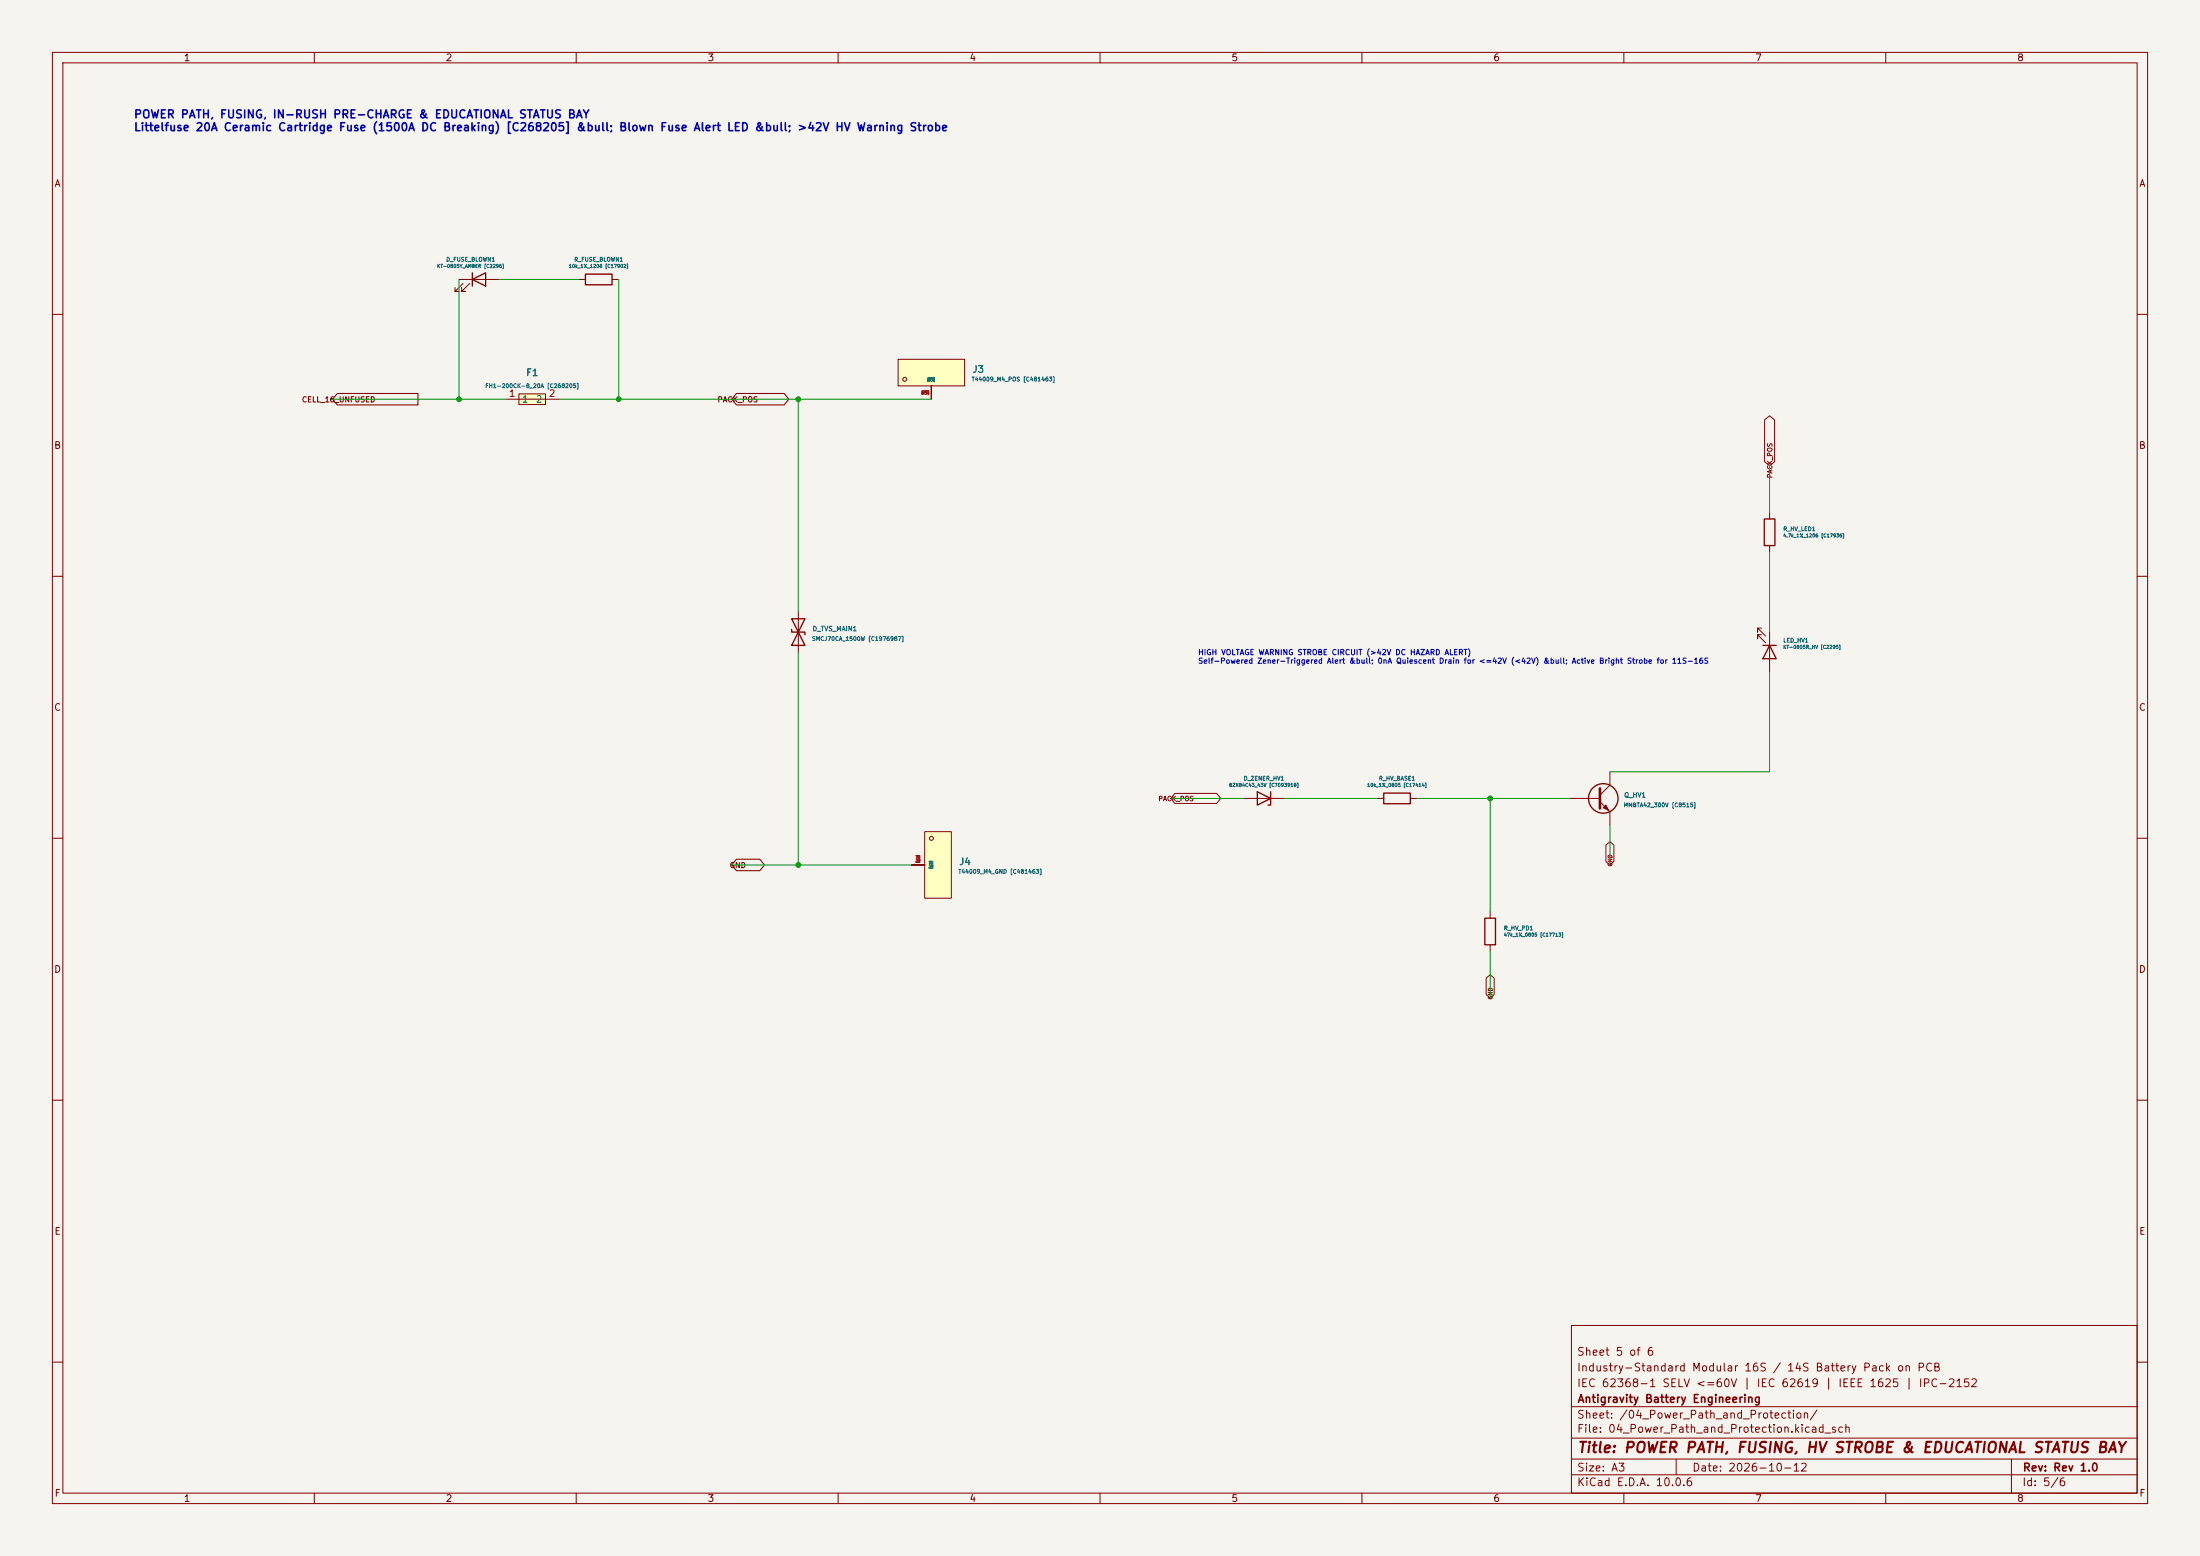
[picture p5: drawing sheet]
(kicad_sch(version 20260306)(generator "eeschema")(generator_version "10.0")(paper "A3")(title_block

  (title "POWER PATH, FUSING, HV STROBE & EDUCATIONAL STATUS BAY")

  (date "2026-10-12")

  (rev "Rev 1.0")

  (company "Antigravity Battery Engineering")

  (comment 1 "IEC 62368-1 SELV <=60V | IEC 62619 | IEEE 1625 | IPC-2152")

  (comment 2 "Industry-Standard Modular 16S / 14S Battery Pack on PCB")

  (comment 3 "Sheet 5 of 6"))(lib_symbols

  (symbol "Connector_Generic:Conn_01x01"

   (pin_names

    (offset 1.016)
 (hide yes))
 (exclude_from_sim no)
 (in_bom yes)
 (on_board yes)

   (in_pos_files yes)

   (duplicate_pin_numbers_are_jumpers no)

   (property "Reference" "J"
 (at 0 2.54 0)
 (show_name no)
 (do_not_autoplace no)
 (effects
 (font
 (size 1.27 1.27))))

   (property "Value" "Conn_01x01"
 (at 0 -2.54 0)
 (show_name no)
 (do_not_autoplace no)
 (effects
 (font
 (size 1.27 1.27))))

   (property "Footprint" ""
 (at 0 0 0)
 (show_name no)
 (do_not_autoplace no)
 (hide yes)
 (effects
 (font
 (size 1.27 1.27))))

   (property "Datasheet" ""
 (at 0 0 0)
 (show_name no)
 (do_not_autoplace no)
 (hide yes)
 (effects
 (font
 (size 1.27 1.27))))

   (property "Description" "Generic connector, single row, 01x01, script generated (kicad-library-utils/schlib/autogen/connector/)"
 (at 0 0 0)
 (show_name no)
 (do_not_autoplace no)
 (hide yes)
 (effects
 (font
 (size 1.27 1.27))))

   (property "ki_keywords" "connector"
 (at 0 0 0)
 (show_name no)
 (do_not_autoplace no)
 (hide yes)
 (effects
 (font
 (size 1.27 1.27))))

   (property "ki_fp_filters" "Connector*:*_1x??_*"
 (at 0 0 0)
 (show_name no)
 (do_not_autoplace no)
 (hide yes)
 (effects
 (font
 (size 1.27 1.27))))

   (symbol "Conn_01x01_1_1"

    (rectangle
 (start -1.27 1.27)
 (end 1.27 -1.27)
 (stroke
 (width 0.254)
 (type default))
 (fill
 (type background)))

    (rectangle
 (start -1.27 0.127)
 (end 0 -0.127)
 (stroke
 (width 0.1524)
 (type default))
 (fill
 (type none)))

    (pin passive line
 (at -5.08 0 0)
 (length 3.81)
 (name "Pin_1"
 (effects
 (font
 (size 1.27 1.27))))
 (number "1"
 (effects
 (font
 (size 1.27 1.27))))))

   (embedded_fonts no))

  (symbol "Device:D_TVS"

   (pin_numbers
 (hide yes))

   (pin_names

    (offset 1.016)
 (hide yes))
 (exclude_from_sim no)
 (in_bom yes)
 (on_board yes)

   (in_pos_files yes)

   (duplicate_pin_numbers_are_jumpers no)

   (property "Reference" "D"
 (at 0 2.54 0)
 (show_name no)
 (do_not_autoplace no)
 (effects
 (font
 (size 1.27 1.27))))

   (property "Value" "D_TVS"
 (at 0 -2.54 0)
 (show_name no)
 (do_not_autoplace no)
 (effects
 (font
 (size 1.27 1.27))))

   (property "Footprint" ""
 (at 0 0 0)
 (show_name no)
 (do_not_autoplace no)
 (hide yes)
 (effects
 (font
 (size 1.27 1.27))))

   (property "Datasheet" ""
 (at 0 0 0)
 (show_name no)
 (do_not_autoplace no)
 (hide yes)
 (effects
 (font
 (size 1.27 1.27))))

   (property "Description" "Bidirectional transient-voltage-suppression diode"
 (at 0 0 0)
 (show_name no)
 (do_not_autoplace no)
 (hide yes)
 (effects
 (font
 (size 1.27 1.27))))

   (property "ki_keywords" "diode TVS thyrector"
 (at 0 0 0)
 (show_name no)
 (do_not_autoplace no)
 (hide yes)
 (effects
 (font
 (size 1.27 1.27))))

   (property "ki_fp_filters" "TO-???* *_Diode_* *SingleDiode* D_*"
 (at 0 0 0)
 (show_name no)
 (do_not_autoplace no)
 (hide yes)
 (effects
 (font
 (size 1.27 1.27))))

   (symbol "D_TVS_0_1"

    (polyline
 (pts
 (xy -2.54 1.27) (xy -2.54 -1.27) (xy 2.54 1.27) (xy 2.54 -1.27) (xy -2.54 1.27))
 (stroke
 (width 0.254)
 (type default))
 (fill
 (type none)))

    (polyline
 (pts
 (xy 0.508 1.27) (xy 0 1.27) (xy 0 -1.27) (xy -0.508 -1.27))
 (stroke
 (width 0.254)
 (type default))
 (fill
 (type none)))

    (polyline
 (pts
 (xy 1.27 0) (xy -1.27 0))
 (stroke
 (width 0)
 (type default))
 (fill
 (type none))))

   (symbol "D_TVS_1_1"

    (pin passive line
 (at -3.81 0 0)
 (length 2.54)
 (name "A1"
 (effects
 (font
 (size 1.27 1.27))))
 (number "1"
 (effects
 (font
 (size 1.27 1.27)))))

    (pin passive line
 (at 3.81 0 180)
 (length 2.54)
 (name "A2"
 (effects
 (font
 (size 1.27 1.27))))
 (number "2"
 (effects
 (font
 (size 1.27 1.27))))))

   (embedded_fonts no))

  (symbol "Device:D_Zener"

   (pin_numbers
 (hide yes))

   (pin_names

    (offset 1.016)
 (hide yes))
 (exclude_from_sim no)
 (in_bom yes)
 (on_board yes)

   (in_pos_files yes)

   (duplicate_pin_numbers_are_jumpers no)

   (property "Reference" "D"
 (at 0 2.54 0)
 (show_name no)
 (do_not_autoplace no)
 (effects
 (font
 (size 1.27 1.27))))

   (property "Value" "D_Zener"
 (at 0 -2.54 0)
 (show_name no)
 (do_not_autoplace no)
 (effects
 (font
 (size 1.27 1.27))))

   (property "Footprint" ""
 (at 0 0 0)
 (show_name no)
 (do_not_autoplace no)
 (hide yes)
 (effects
 (font
 (size 1.27 1.27))))

   (property "Datasheet" ""
 (at 0 0 0)
 (show_name no)
 (do_not_autoplace no)
 (hide yes)
 (effects
 (font
 (size 1.27 1.27))))

   (property "Description" "Zener diode"
 (at 0 0 0)
 (show_name no)
 (do_not_autoplace no)
 (hide yes)
 (effects
 (font
 (size 1.27 1.27))))

   (property "ki_keywords" "diode"
 (at 0 0 0)
 (show_name no)
 (do_not_autoplace no)
 (hide yes)
 (effects
 (font
 (size 1.27 1.27))))

   (property "ki_fp_filters" "TO-???* *_Diode_* *SingleDiode* D_*"
 (at 0 0 0)
 (show_name no)
 (do_not_autoplace no)
 (hide yes)
 (effects
 (font
 (size 1.27 1.27))))

   (symbol "D_Zener_0_1"

    (polyline
 (pts
 (xy -1.27 -1.27) (xy -1.27 1.27) (xy -0.762 1.27))
 (stroke
 (width 0.254)
 (type default))
 (fill
 (type none)))

    (polyline
 (pts
 (xy 1.27 0) (xy -1.27 0))
 (stroke
 (width 0)
 (type default))
 (fill
 (type none)))

    (polyline
 (pts
 (xy 1.27 -1.27) (xy 1.27 1.27) (xy -1.27 0) (xy 1.27 -1.27))
 (stroke
 (width 0.254)
 (type default))
 (fill
 (type none))))

   (symbol "D_Zener_1_1"

    (pin passive line
 (at -3.81 0 0)
 (length 2.54)
 (name "K"
 (effects
 (font
 (size 1.27 1.27))))
 (number "1"
 (effects
 (font
 (size 1.27 1.27)))))

    (pin passive line
 (at 3.81 0 180)
 (length 2.54)
 (name "A"
 (effects
 (font
 (size 1.27 1.27))))
 (number "2"
 (effects
 (font
 (size 1.27 1.27))))))

   (embedded_fonts no))

  (symbol "Device:LED"

   (pin_numbers
 (hide yes))

   (pin_names

    (offset 1.016)
 (hide yes))
 (exclude_from_sim no)
 (in_bom yes)
 (on_board yes)

   (in_pos_files yes)

   (duplicate_pin_numbers_are_jumpers no)

   (property "Reference" "D"
 (at 0 2.54 0)
 (show_name no)
 (do_not_autoplace no)
 (effects
 (font
 (size 1.27 1.27))))

   (property "Value" "LED"
 (at 0 -2.54 0)
 (show_name no)
 (do_not_autoplace no)
 (effects
 (font
 (size 1.27 1.27))))

   (property "Footprint" ""
 (at 0 0 0)
 (show_name no)
 (do_not_autoplace no)
 (hide yes)
 (effects
 (font
 (size 1.27 1.27))))

   (property "Datasheet" ""
 (at 0 0 0)
 (show_name no)
 (do_not_autoplace no)
 (hide yes)
 (effects
 (font
 (size 1.27 1.27))))

   (property "Description" "Light emitting diode"
 (at 0 0 0)
 (show_name no)
 (do_not_autoplace no)
 (hide yes)
 (effects
 (font
 (size 1.27 1.27))))

   (property "Sim.Pins" "1=K 2=A"
 (at 0 0 0)
 (show_name no)
 (do_not_autoplace no)
 (hide yes)
 (effects
 (font
 (size 1.27 1.27))))

   (property "ki_keywords" "LED diode"
 (at 0 0 0)
 (show_name no)
 (do_not_autoplace no)
 (hide yes)
 (effects
 (font
 (size 1.27 1.27))))

   (property "ki_fp_filters" "LED* LED_SMD:* LED_THT:*"
 (at 0 0 0)
 (show_name no)
 (do_not_autoplace no)
 (hide yes)
 (effects
 (font
 (size 1.27 1.27))))

   (symbol "LED_0_1"

    (polyline
 (pts
 (xy -3.048 -0.762) (xy -4.572 -2.286) (xy -3.81 -2.286) (xy -4.572 -2.286) (xy -4.572 -1.524))
 (stroke
 (width 0)
 (type default))
 (fill
 (type none)))

    (polyline
 (pts
 (xy -1.778 -0.762) (xy -3.302 -2.286) (xy -2.54 -2.286) (xy -3.302 -2.286) (xy -3.302 -1.524))
 (stroke
 (width 0)
 (type default))
 (fill
 (type none)))

    (polyline
 (pts
 (xy -1.27 0) (xy 1.27 0))
 (stroke
 (width 0)
 (type default))
 (fill
 (type none)))

    (polyline
 (pts
 (xy -1.27 -1.27) (xy -1.27 1.27))
 (stroke
 (width 0.254)
 (type default))
 (fill
 (type none)))

    (polyline
 (pts
 (xy 1.27 -1.27) (xy 1.27 1.27) (xy -1.27 0) (xy 1.27 -1.27))
 (stroke
 (width 0.254)
 (type default))
 (fill
 (type none))))

   (symbol "LED_1_1"

    (pin passive line
 (at -3.81 0 0)
 (length 2.54)
 (name "K"
 (effects
 (font
 (size 1.27 1.27))))
 (number "1"
 (effects
 (font
 (size 1.27 1.27)))))

    (pin passive line
 (at 3.81 0 180)
 (length 2.54)
 (name "A"
 (effects
 (font
 (size 1.27 1.27))))
 (number "2"
 (effects
 (font
 (size 1.27 1.27))))))

   (embedded_fonts no))

  (symbol "Device:Q_NPN"

   (pin_numbers
 (hide yes))

   (pin_names

    (offset 0)
 (hide yes))
 (exclude_from_sim no)
 (in_bom yes)
 (on_board yes)

   (in_pos_files yes)

   (duplicate_pin_numbers_are_jumpers no)

   (property "Reference" "Q"
 (at 5.08 1.27 0)
 (show_name no)
 (do_not_autoplace no)
 (effects
 (font
 (size 1.27 1.27))
 (justify left)))

   (property "Value" "Q_NPN"
 (at 5.08 -1.27 0)
 (show_name no)
 (do_not_autoplace no)
 (effects
 (font
 (size 1.27 1.27))
 (justify left)))

   (property "Footprint" ""
 (at 5.08 2.54 0)
 (show_name no)
 (do_not_autoplace no)
 (hide yes)
 (effects
 (font
 (size 1.27 1.27))))

   (property "Datasheet" ""
 (at 0 0 0)
 (show_name no)
 (do_not_autoplace no)
 (hide yes)
 (effects
 (font
 (size 1.27 1.27))))

   (property "Description" "NPN bipolar junction transistor"
 (at 0 0 0)
 (show_name no)
 (do_not_autoplace no)
 (hide yes)
 (effects
 (font
 (size 1.27 1.27))))

   (property "ki_keywords" "BJT"
 (at 0 0 0)
 (show_name no)
 (do_not_autoplace no)
 (hide yes)
 (effects
 (font
 (size 1.27 1.27))))

   (symbol "Q_NPN_0_1"

    (polyline
 (pts
 (xy -2.54 0) (xy 0.635 0))
 (stroke
 (width 0)
 (type default))
 (fill
 (type none)))

    (polyline
 (pts
 (xy 0.635 1.905) (xy 0.635 -1.905))
 (stroke
 (width 0.508)
 (type default))
 (fill
 (type none)))

    (polyline
 (pts
 (xy 0.635 0.635) (xy 2.54 2.54))
 (stroke
 (width 0)
 (type default))
 (fill
 (type none)))

    (polyline
 (pts
 (xy 0.635 -0.635) (xy 2.54 -2.54))
 (stroke
 (width 0)
 (type default))
 (fill
 (type none)))

    (circle
 (center 1.27 0)
 (radius 2.8194)
 (stroke
 (width 0.254)
 (type default))
 (fill
 (type none)))

    (polyline
 (pts
 (xy 1.27 -1.778) (xy 1.778 -1.27) (xy 2.286 -2.286) (xy 1.27 -1.778))
 (stroke
 (width 0)
 (type default))
 (fill
 (type outline))))

   (symbol "Q_NPN_1_1"

    (pin input line
 (at -5.08 0 0)
 (length 2.54)
 (name "B"
 (effects
 (font
 (size 1.27 1.27))))
 (number "B"
 (effects
 (font
 (size 1.27 1.27)))))

    (pin passive line
 (at 2.54 5.08 270)
 (length 2.54)
 (name "C"
 (effects
 (font
 (size 1.27 1.27))))
 (number "C"
 (effects
 (font
 (size 1.27 1.27)))))

    (pin passive line
 (at 2.54 -5.08 90)
 (length 2.54)
 (name "E"
 (effects
 (font
 (size 1.27 1.27))))
 (number "E"
 (effects
 (font
 (size 1.27 1.27))))))

   (embedded_fonts no))

  (symbol "Device:R"

   (pin_numbers
 (hide yes))

   (pin_names

    (offset 0))
 (exclude_from_sim no)
 (in_bom yes)
 (on_board yes)

   (in_pos_files yes)

   (duplicate_pin_numbers_are_jumpers no)

   (property "Reference" "R"
 (at 2.032 0 90)
 (show_name no)
 (do_not_autoplace no)
 (effects
 (font
 (size 1.27 1.27))))

   (property "Value" "R"
 (at 0 0 90)
 (show_name no)
 (do_not_autoplace no)
 (effects
 (font
 (size 1.27 1.27))))

   (property "Footprint" ""
 (at -1.778 0 90)
 (show_name no)
 (do_not_autoplace no)
 (hide yes)
 (effects
 (font
 (size 1.27 1.27))))

   (property "Datasheet" ""
 (at 0 0 0)
 (show_name no)
 (do_not_autoplace no)
 (hide yes)
 (effects
 (font
 (size 1.27 1.27))))

   (property "Description" "Resistor"
 (at 0 0 0)
 (show_name no)
 (do_not_autoplace no)
 (hide yes)
 (effects
 (font
 (size 1.27 1.27))))

   (property "ki_keywords" "R res resistor"
 (at 0 0 0)
 (show_name no)
 (do_not_autoplace no)
 (hide yes)
 (effects
 (font
 (size 1.27 1.27))))

   (property "ki_fp_filters" "R_*"
 (at 0 0 0)
 (show_name no)
 (do_not_autoplace no)
 (hide yes)
 (effects
 (font
 (size 1.27 1.27))))

   (symbol "R_0_1"

    (rectangle
 (start -1.016 -2.54)
 (end 1.016 2.54)
 (stroke
 (width 0.254)
 (type default))
 (fill
 (type none))))

   (symbol "R_1_1"

    (pin passive line
 (at 0 3.81 270)
 (length 1.27)
 (name ""
 (effects
 (font
 (size 1.27 1.27))))
 (number "1"
 (effects
 (font
 (size 1.27 1.27)))))

    (pin passive line
 (at 0 -3.81 90)
 (length 1.27)
 (name ""
 (effects
 (font
 (size 1.27 1.27))))
 (number "2"
 (effects
 (font
 (size 1.27 1.27))))))

   (embedded_fonts no))

  (symbol "Switch:SW_Push"

   (pin_numbers
 (hide yes))

   (pin_names

    (offset 1.016)
 (hide yes))
 (exclude_from_sim no)
 (in_bom yes)
 (on_board yes)

   (in_pos_files yes)

   (duplicate_pin_numbers_are_jumpers no)

   (property "Reference" "SW"
 (at 1.27 2.54 0)
 (show_name no)
 (do_not_autoplace no)
 (effects
 (font
 (size 1.27 1.27))
 (justify left)))

   (property "Value" "SW_Push"
 (at 0 -1.524 0)
 (show_name no)
 (do_not_autoplace no)
 (effects
 (font
 (size 1.27 1.27))))

   (property "Footprint" ""
 (at 0 5.08 0)
 (show_name no)
 (do_not_autoplace no)
 (hide yes)
 (effects
 (font
 (size 1.27 1.27))))

   (property "Datasheet" ""
 (at 0 5.08 0)
 (show_name no)
 (do_not_autoplace no)
 (hide yes)
 (effects
 (font
 (size 1.27 1.27))))

   (property "Description" "Push button switch, generic, two pins"
 (at 0 0 0)
 (show_name no)
 (do_not_autoplace no)
 (hide yes)
 (effects
 (font
 (size 1.27 1.27))))

   (property "ki_keywords" "switch normally-open pushbutton push-button"
 (at 0 0 0)
 (show_name no)
 (do_not_autoplace no)
 (hide yes)
 (effects
 (font
 (size 1.27 1.27))))

   (symbol "SW_Push_0_1"

    (circle
 (center -2.032 0)
 (radius 0.508)
 (stroke
 (width 0)
 (type default))
 (fill
 (type none)))

    (polyline
 (pts
 (xy 0 1.27) (xy 0 3.048))
 (stroke
 (width 0)
 (type default))
 (fill
 (type none)))

    (circle
 (center 2.032 0)
 (radius 0.508)
 (stroke
 (width 0)
 (type default))
 (fill
 (type none)))

    (polyline
 (pts
 (xy 2.54 1.27) (xy -2.54 1.27))
 (stroke
 (width 0)
 (type default))
 (fill
 (type none)))

    (pin passive line
 (at -5.08 0 0)
 (length 2.54)
 (name "1"
 (effects
 (font
 (size 1.27 1.27))))
 (number "1"
 (effects
 (font
 (size 1.27 1.27)))))

    (pin passive line
 (at 5.08 0 180)
 (length 2.54)
 (name "2"
 (effects
 (font
 (size 1.27 1.27))))
 (number "2"
 (effects
 (font
 (size 1.27 1.27))))))

   (embedded_fonts no))

  (symbol "symbols:FH1-200CK-B"
 (exclude_from_sim no)
 (in_bom yes)
 (on_board yes)

   (in_pos_files yes)

   (duplicate_pin_numbers_are_jumpers no)

   (property "Reference" "FH"
 (at 0 5.08 0)
 (show_name no)
 (do_not_autoplace no)
 (effects
 (font
 (size 1.27 1.27))))

   (property "Value" "FH1-200CK-B"
 (at 0 -5.08 0)
 (show_name no)
 (do_not_autoplace no)
 (effects
 (font
 (size 1.27 1.27))))

   (property "Footprint" "footprints:FUSE-TH_L24.8-W9.8-P22.60"
 (at 0 -7.62 0)
 (show_name no)
 (do_not_autoplace no)
 (hide yes)
 (effects
 (font
 (size 1.27 1.27))))

   (property "Datasheet" "https://www.lcsc.com/datasheet/C268205.pdf"
 (at 0 -10.16 0)
 (show_name no)
 (do_not_autoplace no)
 (hide yes)
 (effects
 (font
 (size 1.27 1.27))))

   (property "Description" ""
 (at 0 0 0)
 (show_name no)
 (do_not_autoplace no)
 (hide yes)
 (effects
 (font
 (size 1.27 1.27))))

   (property "Manufacturer" "HONGJU(宏聚)"
 (at 0 -12.7 0)
 (show_name no)
 (do_not_autoplace no)
 (hide yes)
 (effects
 (font
 (size 1.27 1.27))))

   (property "MPN" "FH1-200CK-B"
 (at 0 -15.24 0)
 (show_name no)
 (do_not_autoplace no)
 (hide yes)
 (effects
 (font
 (size 1.27 1.27))))

   (property "LCSC Part" "C268205"
 (at 0 -17.78 0)
 (show_name no)
 (do_not_autoplace no)
 (hide yes)
 (effects
 (font
 (size 1.27 1.27))))

   (property "ki_keywords" "Fuse Holders"
 (at 0 0 0)
 (show_name no)
 (do_not_autoplace no)
 (hide yes)
 (effects
 (font
 (size 1.27 1.27))))

   (symbol "FH1-200CK-B_0_1"

    (rectangle
 (start -2.54 1.02)
 (end 2.54 -1.02)
 (stroke
 (width 0)
 (type default))
 (fill
 (type background)))

    (polyline
 (pts
 (xy -2.54 0) (xy 2.54 0))
 (stroke
 (width 0)
 (type default))
 (fill
 (type none)))

    (pin passive line
 (at -5.08 0 0)
 (length 2.54)
 (name "1"
 (effects
 (font
 (size 1.27 1.27))))
 (number "1"
 (effects
 (font
 (size 1.27 1.27)))))

    (pin passive line
 (at 5.08 0 180)
 (length 2.54)
 (name "2"
 (effects
 (font
 (size 1.27 1.27))))
 (number "2"
 (effects
 (font
 (size 1.27 1.27))))))

   (embedded_fonts no))

  (symbol "symbols:T44009"
 (exclude_from_sim no)
 (in_bom yes)
 (on_board yes)

   (in_pos_files yes)

   (duplicate_pin_numbers_are_jumpers no)

   (property "Reference" "CN"
 (at 0 8.89 0)
 (show_name no)
 (do_not_autoplace no)
 (effects
 (font
 (size 1.27 1.27))))

   (property "Value" "T44009"
 (at 0 -8.89 0)
 (show_name no)
 (do_not_autoplace no)
 (effects
 (font
 (size 1.27 1.27))))

   (property "Footprint" "footprints:CONN-TH_4P-L11.1-W9.2-P5.00-T44009"
 (at 0 -11.43 0)
 (show_name no)
 (do_not_autoplace no)
 (hide yes)
 (effects
 (font
 (size 1.27 1.27))))

   (property "Datasheet" "https://www.lcsc.com/datasheet/C481463.pdf"
 (at 0 -13.97 0)
 (show_name no)
 (do_not_autoplace no)
 (hide yes)
 (effects
 (font
 (size 1.27 1.27))))

   (property "Description" ""
 (at 0 0 0)
 (show_name no)
 (do_not_autoplace no)
 (hide yes)
 (effects
 (font
 (size 1.27 1.27))))

   (property "Manufacturer" "XFCN(兴飞)"
 (at 0 -16.51 0)
 (show_name no)
 (do_not_autoplace no)
 (hide yes)
 (effects
 (font
 (size 1.27 1.27))))

   (property "MPN" "T44009"
 (at 0 -19.05 0)
 (show_name no)
 (do_not_autoplace no)
 (hide yes)
 (effects
 (font
 (size 1.27 1.27))))

   (property "LCSC Part" "C481463"
 (at 0 -21.59 0)
 (show_name no)
 (do_not_autoplace no)
 (hide yes)
 (effects
 (font
 (size 1.27 1.27))))

   (property "ki_keywords" "Line Pressing Terminals"
 (at 0 0 0)
 (show_name no)
 (do_not_autoplace no)
 (hide yes)
 (effects
 (font
 (size 1.27 1.27))))

   (symbol "T44009_0_1"

    (rectangle
 (start -1.27 6.35)
 (end 3.81 -6.35)
 (stroke
 (width 0)
 (type default))
 (fill
 (type background)))

    (circle
 (center 0 5.08)
 (radius 0.38)
 (stroke
 (width 0)
 (type default))
 (fill
 (type none)))

    (pin passive line
 (at -3.81 0 0)
 (length 2.54)
 (name "1"
 (effects
 (font
 (size 1.27 1.27))))
 (number "1"
 (effects
 (font
 (size 1.27 1.27)))))

    (pin passive line
 (at -3.81 0 0)
 (length 2.54)
 (name "2"
 (effects
 (font
 (size 1.27 1.27))))
 (number "2"
 (effects
 (font
 (size 1.27 1.27)))))

    (pin passive line
 (at -3.81 0 0)
 (length 2.54)
 (name "3"
 (effects
 (font
 (size 1.27 1.27))))
 (number "3"
 (effects
 (font
 (size 1.27 1.27)))))

    (pin passive line
 (at -3.81 0 0)
 (length 2.54)
 (name "4"
 (effects
 (font
 (size 1.27 1.27))))
 (number "4"
 (effects
 (font
 (size 1.27 1.27))))))

   (embedded_fonts no)))(text "HIGH VOLTAGE WARNING STROBE CIRCUIT (>42V DC HAZARD ALERT)\nSelf-Powered Zener-Triggered Alert &bull; 0nA Quiescent Drain for <=42V (<42V) &bull; Active Bright Strobe for 11S-16S"

  (exclude_from_sim no)

  (at 228.6 127 0)

  (effects
 (font
 (size 1.016 1.016)

    (bold yes))
 (justify left bottom)))(text "POWER PATH, FUSING, IN-RUSH PRE-CHARGE & EDUCATIONAL STATUS BAY\nLittelfuse 20A Ceramic Cartridge Fuse (1500A DC Breaking) [C268205] &bull; Blown Fuse Alert LED &bull; >42V HV Warning Strobe"

  (exclude_from_sim no)

  (at 25.4 25.4 0)

  (effects
 (font
 (size 1.524 1.524)

    (bold yes))
 (justify left bottom)))(junction

  (at 152.4 165.1)

  (diameter 0)

  (color 0 0 0 0))(junction

  (at 284.48 152.4)

  (diameter 0)

  (color 0 0 0 0))(junction

  (at 152.4 76.2)

  (diameter 0)

  (color 0 0 0 0))(junction

  (at 87.63 76.2)

  (diameter 0)

  (color 0 0 0 0))(junction

  (at 118.11 76.2)

  (diameter 0)

  (color 0 0 0 0))(wire

  (pts
 (xy 152.4 124.46) (xy 152.4 165.1))

  (stroke
 (width 0)
 (type default)))(wire

  (pts
 (xy 284.48 152.4) (xy 284.48 173.99))

  (stroke
 (width 0)
 (type default)))(wire

  (pts
 (xy 139.7 165.1) (xy 173.99 165.1))

  (stroke
 (width 0)
 (type default)))(wire

  (pts
 (xy 63.5 76.2) (xy 96.52 76.2))

  (stroke
 (width 0)
 (type default)))(wire

  (pts
 (xy 337.82 147.32) (xy 307.34 147.32))

  (stroke
 (width 0)
 (type default)))(wire

  (pts
 (xy 223.52 152.4) (xy 237.49 152.4))

  (stroke
 (width 0)
 (type default)))(wire

  (pts
 (xy 284.48 152.4) (xy 299.72 152.4))

  (stroke
 (width 0)
 (type default)))(wire

  (pts
 (xy 337.82 105.41) (xy 337.82 120.65))

  (stroke
 (width 0)
 (type default)))(wire

  (pts
 (xy 87.63 53.34) (xy 87.63 76.2))

  (stroke
 (width 0)
 (type default)))(wire

  (pts
 (xy 152.4 116.84) (xy 152.4 76.2))

  (stroke
 (width 0)
 (type default)))(wire

  (pts
 (xy 284.48 181.61) (xy 284.48 190.5))

  (stroke
 (width 0)
 (type default)))(wire

  (pts
 (xy 106.68 76.2) (xy 177.8 76.2))

  (stroke
 (width 0)
 (type default)))(wire

  (pts
 (xy 245.11 152.4) (xy 262.89 152.4))

  (stroke
 (width 0)
 (type default)))(wire

  (pts
 (xy 337.82 128.27) (xy 337.82 147.32))

  (stroke
 (width 0)
 (type default)))(wire

  (pts
 (xy 307.34 157.48) (xy 307.34 165.1))

  (stroke
 (width 0)
 (type default)))(wire

  (pts
 (xy 270.51 152.4) (xy 284.48 152.4))

  (stroke
 (width 0)
 (type default)))(wire

  (pts
 (xy 118.11 53.34) (xy 118.11 76.2))

  (stroke
 (width 0)
 (type default)))(wire

  (pts
 (xy 95.25 53.34) (xy 110.49 53.34))

  (stroke
 (width 0)
 (type default)))(wire

  (pts
 (xy 337.82 88.9) (xy 337.82 97.79))

  (stroke
 (width 0)
 (type default)))(global_label "PACK_POS"

  (shape bidirectional)

  (at 337.82 88.9 90)

  (fields_autoplaced yes)

  (effects
 (font
 (size 0.889 0.889)

    (bold yes)))

  (property "Intersheetrefs" "${INTERSHEET_REFS}"
 (at 337.82 78.9258 90)
 (hide yes)
 (show_name no)
 (do_not_autoplace no)
 (effects
 (font
 (size 1.27 1.27))
 (justify left))))(global_label "GND"

  (shape bidirectional)

  (at 284.48 190.5 90)

  (fields_autoplaced yes)

  (effects
 (font
 (size 0.762 0.762)))

  (property "Intersheetrefs" "${INTERSHEET_REFS}"
 (at 284.48 185.7195 90)
 (hide yes)
 (show_name no)
 (do_not_autoplace no)
 (effects
 (font
 (size 1.27 1.27))
 (justify left))))(global_label "CELL_16_UNFUSED"

  (shape input)

  (at 63.5 76.2 0)

  (fields_autoplaced yes)

  (effects
 (font
 (size 1.016 1.016)

    (bold yes)))

  (property "Intersheetrefs" "${INTERSHEET_REFS}"
 (at 80.2994 76.2 0)
 (hide yes)
 (show_name no)
 (do_not_autoplace no)
 (effects
 (font
 (size 1.27 1.27))
 (justify left))))(global_label "GND"

  (shape bidirectional)

  (at 307.34 165.1 90)

  (fields_autoplaced yes)

  (effects
 (font
 (size 0.762 0.762)))

  (property "Intersheetrefs" "${INTERSHEET_REFS}"
 (at 307.34 160.3195 90)
 (hide yes)
 (show_name no)
 (do_not_autoplace no)
 (effects
 (font
 (size 1.27 1.27))
 (justify left))))(global_label "GND"

  (shape bidirectional)

  (at 139.7 165.1 0)

  (fields_autoplaced yes)

  (effects
 (font
 (size 1.016 1.016)

    (bold yes)))

  (property "Intersheetrefs" "${INTERSHEET_REFS}"
 (at 146.4543 165.1 0)
 (hide yes)
 (show_name no)
 (do_not_autoplace no)
 (effects
 (font
 (size 1.27 1.27))
 (justify left))))(global_label "PACK_POS"

  (shape bidirectional)

  (at 139.7 76.2 0)

  (fields_autoplaced yes)

  (effects
 (font
 (size 1.016 1.016)

    (bold yes)))

  (property "Intersheetrefs" "${INTERSHEET_REFS}"
 (at 151.0989 76.2 0)
 (hide yes)
 (show_name no)
 (do_not_autoplace no)
 (effects
 (font
 (size 1.27 1.27))
 (justify left))))(global_label "PACK_POS"

  (shape bidirectional)

  (at 223.52 152.4 0)

  (fields_autoplaced yes)

  (effects
 (font
 (size 0.889 0.889)

    (bold yes)))

  (property "Intersheetrefs" "${INTERSHEET_REFS}"
 (at 233.4942 152.4 0)
 (hide yes)
 (show_name no)
 (do_not_autoplace no)
 (effects
 (font
 (size 1.27 1.27))
 (justify left))))(symbol

  (lib_id "Device:Q_NPN")

  (at 304.8 152.4 0)

  (unit 1)

  (body_style 1)

  (exclude_from_sim no)

  (in_bom yes)

  (on_board yes)

  (in_pos_files yes)

  (dnp no)

  (fields_autoplaced yes)

  (property "Reference" "Q_HV1"
 (at 309.88 151.765 0)
 (show_name no)
 (do_not_autoplace no)
 (effects
 (font
 (size 0.889 0.889)

    (bold yes))
 (justify left)))

  (property "Value" "MMBTA42_300V [C8515]"
 (at 309.88 153.67 0)
 (show_name no)
 (do_not_autoplace no)
 (effects
 (font
 (size 0.762 0.762))
 (justify left)))

  (property "Footprint" "Package_TO_SOT_SMD:SOT-23"
 (at 304.8 152.4 0)
 (hide yes)
 (show_name no)
 (do_not_autoplace no)
 (effects
 (font
 (size 1.27 1.27))))

  (property "Datasheet" ""
 (at 304.8 152.4 0)
 (show_name no)
 (do_not_autoplace no)
 (effects
 (font
 (size 1.27 1.27))))

  (property "Description" ""
 (at 304.8 152.4 0)
 (show_name no)
 (do_not_autoplace no)
 (effects
 (font
 (size 1.27 1.27))))

  (property "LCSC" "C8515"
 (at 304.8 152.4 0)
 (hide yes)
 (show_name no)
 (do_not_autoplace no)
 (effects
 (font
 (size 1.27 1.27))))

  (property "JLCPCB Part #" "C8515"
 (at 304.8 152.4 0)
 (hide yes)
 (show_name no)
 (do_not_autoplace no)
 (effects
 (font
 (size 1.27 1.27))))

  (property "MPN" "MMBTA42"
 (at 304.8 152.4 0)
 (hide yes)
 (show_name no)
 (do_not_autoplace no)
 (effects
 (font
 (size 1.27 1.27))))

  (pin "C")

  (pin "B")

  (pin "E")

  (instances
 (project "BatteryPack_16S_A4_Breakout"
 (path ""
 (reference "Q_HV1")
 (unit 1)))))(symbol

  (lib_id "symbols:FH1-200CK-B")

  (at 101.6 76.2 0)

  (unit 1)

  (body_style 1)

  (exclude_from_sim no)

  (in_bom yes)

  (on_board yes)

  (in_pos_files yes)

  (dnp no)

  (fields_autoplaced yes)

  (property "Reference" "F1"
 (at 101.6 71.12 0)
 (show_name no)
 (do_not_autoplace no)
 (effects
 (font
 (size 1.27 1.27)

    (bold yes))))

  (property "Value" "FH1-200CK-B_20A [C268205]"
 (at 101.6 73.66 0)
 (show_name no)
 (do_not_autoplace no)
 (effects
 (font
 (size 0.762 0.762))))

  (property "Footprint" "footprints:FUSE-TH_L24.8-W9.8-P22.60"
 (at 101.6 76.2 0)
 (hide yes)
 (show_name no)
 (do_not_autoplace no)
 (effects
 (font
 (size 1.27 1.27))))

  (property "Datasheet" ""
 (at 101.6 76.2 0)
 (show_name no)
 (do_not_autoplace no)
 (effects
 (font
 (size 1.27 1.27))))

  (property "Description" ""
 (at 101.6 76.2 0)
 (show_name no)
 (do_not_autoplace no)
 (effects
 (font
 (size 1.27 1.27))))

  (property "LCSC" "C268205"
 (at 101.6 76.2 0)
 (hide yes)
 (show_name no)
 (do_not_autoplace no)
 (effects
 (font
 (size 1.27 1.27))))

  (property "JLCPCB Part #" "C268205"
 (at 101.6 76.2 0)
 (hide yes)
 (show_name no)
 (do_not_autoplace no)
 (effects
 (font
 (size 1.27 1.27))))

  (property "MPN" "FH1-200CK-B"
 (at 101.6 76.2 0)
 (hide yes)
 (show_name no)
 (do_not_autoplace no)
 (effects
 (font
 (size 1.27 1.27))))

  (pin "1")

  (pin "2")

  (instances
 (project "BatteryPack_16S_A4_Breakout"
 (path ""
 (reference "F1")
 (unit 1)))))(symbol

  (lib_id "Device:D_TVS")

  (at 152.4 120.65 90)

  (unit 1)

  (body_style 1)

  (exclude_from_sim no)

  (in_bom yes)

  (on_board yes)

  (in_pos_files yes)

  (dnp no)

  (fields_autoplaced yes)

  (property "Reference" "D_TVS_MAIN1"
 (at 154.94 120.015 90)
 (show_name no)
 (do_not_autoplace no)
 (effects
 (font
 (size 0.889 0.889)

    (bold yes))
 (justify right)))

  (property "Value" "SMCJ70CA_1500W [C1976987]"
 (at 154.94 121.92 90)
 (show_name no)
 (do_not_autoplace no)
 (effects
 (font
 (size 0.762 0.762))
 (justify right)))

  (property "Footprint" "Diode_SMD:D_SMC"
 (at 152.4 120.65 90)
 (hide yes)
 (show_name no)
 (do_not_autoplace no)
 (effects
 (font
 (size 1.27 1.27))))

  (property "Datasheet" ""
 (at 152.4 120.65 0)
 (show_name no)
 (do_not_autoplace no)
 (effects
 (font
 (size 1.27 1.27))))

  (property "Description" ""
 (at 152.4 120.65 0)
 (show_name no)
 (do_not_autoplace no)
 (effects
 (font
 (size 1.27 1.27))))

  (property "LCSC" "C1976987"
 (at 152.4 120.65 90)
 (hide yes)
 (show_name no)
 (do_not_autoplace no)
 (effects
 (font
 (size 1.27 1.27))))

  (property "JLCPCB Part #" "C1976987"
 (at 152.4 120.65 90)
 (hide yes)
 (show_name no)
 (do_not_autoplace no)
 (effects
 (font
 (size 1.27 1.27))))

  (property "MPN" "SMCJ70CA"
 (at 152.4 120.65 90)
 (hide yes)
 (show_name no)
 (do_not_autoplace no)
 (effects
 (font
 (size 1.27 1.27))))

  (pin "1")

  (pin "2")

  (instances
 (project "BatteryPack_16S_A4_Breakout"
 (path ""
 (reference "D_TVS_MAIN1")
 (unit 1)))))(symbol

  (lib_id "Device:R")

  (at 114.3 53.34 90)

  (unit 1)

  (body_style 1)

  (exclude_from_sim no)

  (in_bom yes)

  (on_board yes)

  (in_pos_files yes)

  (dnp no)

  (fields_autoplaced yes)

  (property "Reference" "R_FUSE_BLOWN1"
 (at 114.3 49.53 90)
 (show_name no)
 (do_not_autoplace no)
 (effects
 (font
 (size 0.762 0.762))))

  (property "Value" "10k_1%_1206 [C17902]"
 (at 114.3 50.8 90)
 (show_name no)
 (do_not_autoplace no)
 (effects
 (font
 (size 0.635 0.635))))

  (property "Footprint" "Resistor_SMD:R_1206_3216Metric"
 (at 114.3 53.34 0)
 (hide yes)
 (show_name no)
 (do_not_autoplace no)
 (effects
 (font
 (size 1.27 1.27))))

  (property "Datasheet" ""
 (at 114.3 53.34 0)
 (show_name no)
 (do_not_autoplace no)
 (effects
 (font
 (size 1.27 1.27))))

  (property "Description" ""
 (at 114.3 53.34 0)
 (show_name no)
 (do_not_autoplace no)
 (effects
 (font
 (size 1.27 1.27))))

  (property "LCSC" "C17902"
 (at 114.3 53.34 0)
 (hide yes)
 (show_name no)
 (do_not_autoplace no)
 (effects
 (font
 (size 1.27 1.27))))

  (property "JLCPCB Part #" "C17902"
 (at 114.3 53.34 0)
 (hide yes)
 (show_name no)
 (do_not_autoplace no)
 (effects
 (font
 (size 1.27 1.27))))

  (property "MPN" "1206W4F1002T5E"
 (at 114.3 53.34 0)
 (hide yes)
 (show_name no)
 (do_not_autoplace no)
 (effects
 (font
 (size 1.27 1.27))))

  (pin "1")

  (pin "2")

  (instances
 (project "BatteryPack_16S_A4_Breakout"
 (path ""
 (reference "R_FUSE_BLOWN1")
 (unit 1)))))(symbol

  (lib_id "Device:D_Zener")

  (at 241.3 152.4 180)

  (unit 1)

  (body_style 1)

  (exclude_from_sim no)

  (in_bom yes)

  (on_board yes)

  (in_pos_files yes)

  (dnp no)

  (fields_autoplaced yes)

  (property "Reference" "D_ZENER_HV1"
 (at 241.3 148.59 0)
 (show_name no)
 (do_not_autoplace no)
 (effects
 (font
 (size 0.762 0.762))))

  (property "Value" "BZX84C43_43V [C7093918]"
 (at 241.3 149.86 0)
 (show_name no)
 (do_not_autoplace no)
 (effects
 (font
 (size 0.635 0.635))))

  (property "Footprint" "Package_TO_SOT_SMD:SOT-23"
 (at 241.3 152.4 0)
 (hide yes)
 (show_name no)
 (do_not_autoplace no)
 (effects
 (font
 (size 1.27 1.27))))

  (property "Datasheet" ""
 (at 241.3 152.4 0)
 (show_name no)
 (do_not_autoplace no)
 (effects
 (font
 (size 1.27 1.27))))

  (property "Description" ""
 (at 241.3 152.4 0)
 (show_name no)
 (do_not_autoplace no)
 (effects
 (font
 (size 1.27 1.27))))

  (property "LCSC" "C7093918"
 (at 241.3 152.4 0)
 (hide yes)
 (show_name no)
 (do_not_autoplace no)
 (effects
 (font
 (size 1.27 1.27))))

  (property "JLCPCB Part #" "C7093918"
 (at 241.3 152.4 0)
 (hide yes)
 (show_name no)
 (do_not_autoplace no)
 (effects
 (font
 (size 1.27 1.27))))

  (property "MPN" "BZX84C43"
 (at 241.3 152.4 0)
 (hide yes)
 (show_name no)
 (do_not_autoplace no)
 (effects
 (font
 (size 1.27 1.27))))

  (pin "1")

  (pin "2")

  (instances
 (project "BatteryPack_16S_A4_Breakout"
 (path ""
 (reference "D_ZENER_HV1")
 (unit 1)))))(symbol

  (lib_id "Device:R")

  (at 266.7 152.4 90)

  (unit 1)

  (body_style 1)

  (exclude_from_sim no)

  (in_bom yes)

  (on_board yes)

  (in_pos_files yes)

  (dnp no)

  (fields_autoplaced yes)

  (property "Reference" "R_HV_BASE1"
 (at 266.7 148.59 90)
 (show_name no)
 (do_not_autoplace no)
 (effects
 (font
 (size 0.762 0.762))))

  (property "Value" "10k_1%_0805 [C17414]"
 (at 266.7 149.86 90)
 (show_name no)
 (do_not_autoplace no)
 (effects
 (font
 (size 0.635 0.635))))

  (property "Footprint" "Resistor_SMD:R_0805_2012Metric"
 (at 266.7 152.4 0)
 (hide yes)
 (show_name no)
 (do_not_autoplace no)
 (effects
 (font
 (size 1.27 1.27))))

  (property "Datasheet" ""
 (at 266.7 152.4 0)
 (show_name no)
 (do_not_autoplace no)
 (effects
 (font
 (size 1.27 1.27))))

  (property "Description" ""
 (at 266.7 152.4 0)
 (show_name no)
 (do_not_autoplace no)
 (effects
 (font
 (size 1.27 1.27))))

  (property "LCSC" "C17414"
 (at 266.7 152.4 0)
 (hide yes)
 (show_name no)
 (do_not_autoplace no)
 (effects
 (font
 (size 1.27 1.27))))

  (property "JLCPCB Part #" "C17414"
 (at 266.7 152.4 0)
 (hide yes)
 (show_name no)
 (do_not_autoplace no)
 (effects
 (font
 (size 1.27 1.27))))

  (property "MPN" "0805W8F1002T5E"
 (at 266.7 152.4 0)
 (hide yes)
 (show_name no)
 (do_not_autoplace no)
 (effects
 (font
 (size 1.27 1.27))))

  (pin "1")

  (pin "2")

  (instances
 (project "BatteryPack_16S_A4_Breakout"
 (path ""
 (reference "R_HV_BASE1")
 (unit 1)))))(symbol

  (lib_id "symbols:T44009")

  (at 177.8 165.1 0)

  (unit 1)

  (body_style 1)

  (exclude_from_sim no)

  (in_bom yes)

  (on_board yes)

  (in_pos_files yes)

  (dnp no)

  (fields_autoplaced yes)

  (property "Reference" "J4"
 (at 182.88 164.465 0)
 (show_name no)
 (do_not_autoplace no)
 (effects
 (font
 (size 1.27 1.27)

    (bold yes))
 (justify left)))

  (property "Value" "T44009_M4_GND [C481463]"
 (at 182.88 166.37 0)
 (show_name no)
 (do_not_autoplace no)
 (effects
 (font
 (size 0.762 0.762))
 (justify left)))

  (property "Footprint" "footprints:CONN-TH_4P-L11.1-W9.2-P5.00-T44009"
 (at 177.8 165.1 0)
 (hide yes)
 (show_name no)
 (do_not_autoplace no)
 (effects
 (font
 (size 1.27 1.27))))

  (property "Datasheet" ""
 (at 177.8 165.1 0)
 (show_name no)
 (do_not_autoplace no)
 (effects
 (font
 (size 1.27 1.27))))

  (property "Description" ""
 (at 177.8 165.1 0)
 (show_name no)
 (do_not_autoplace no)
 (effects
 (font
 (size 1.27 1.27))))

  (property "LCSC" "C481463"
 (at 177.8 165.1 0)
 (hide yes)
 (show_name no)
 (do_not_autoplace no)
 (effects
 (font
 (size 1.27 1.27))))

  (property "JLCPCB Part #" "C481463"
 (at 177.8 165.1 0)
 (hide yes)
 (show_name no)
 (do_not_autoplace no)
 (effects
 (font
 (size 1.27 1.27))))

  (property "MPN" "T44009"
 (at 177.8 165.1 0)
 (hide yes)
 (show_name no)
 (do_not_autoplace no)
 (effects
 (font
 (size 1.27 1.27))))

  (pin "1")

  (pin "2")

  (pin "3")

  (pin "4")

  (instances
 (project "BatteryPack_16S_A4_Breakout"
 (path ""
 (reference "J4")
 (unit 1)))))(symbol

  (lib_id "symbols:T44009")

  (at 177.8 72.39 90)

  (unit 1)

  (body_style 1)

  (exclude_from_sim no)

  (in_bom yes)

  (on_board yes)

  (in_pos_files yes)

  (dnp no)

  (fields_autoplaced yes)

  (property "Reference" "J3"
 (at 185.42 70.485 90)
 (show_name no)
 (do_not_autoplace no)
 (effects
 (font
 (size 1.27 1.27)

    (bold yes))
 (justify right)))

  (property "Value" "T44009_M4_POS [C481463]"
 (at 185.42 72.39 90)
 (show_name no)
 (do_not_autoplace no)
 (effects
 (font
 (size 0.762 0.762))
 (justify right)))

  (property "Footprint" "footprints:CONN-TH_4P-L11.1-W9.2-P5.00-T44009"
 (at 177.8 72.39 0)
 (hide yes)
 (show_name no)
 (do_not_autoplace no)
 (effects
 (font
 (size 1.27 1.27))))

  (property "Datasheet" ""
 (at 177.8 72.39 0)
 (show_name no)
 (do_not_autoplace no)
 (effects
 (font
 (size 1.27 1.27))))

  (property "Description" ""
 (at 177.8 72.39 0)
 (show_name no)
 (do_not_autoplace no)
 (effects
 (font
 (size 1.27 1.27))))

  (property "LCSC" "C481463"
 (at 177.8 72.39 0)
 (hide yes)
 (show_name no)
 (do_not_autoplace no)
 (effects
 (font
 (size 1.27 1.27))))

  (property "JLCPCB Part #" "C481463"
 (at 177.8 72.39 0)
 (hide yes)
 (show_name no)
 (do_not_autoplace no)
 (effects
 (font
 (size 1.27 1.27))))

  (property "MPN" "T44009"
 (at 177.8 72.39 0)
 (hide yes)
 (show_name no)
 (do_not_autoplace no)
 (effects
 (font
 (size 1.27 1.27))))

  (pin "1")

  (pin "2")

  (pin "3")

  (pin "4")

  (instances
 (project "BatteryPack_16S_A4_Breakout"
 (path ""
 (reference "J3")
 (unit 1)))))(symbol

  (lib_id "Device:R")

  (at 337.82 101.6 0)

  (unit 1)

  (body_style 1)

  (exclude_from_sim no)

  (in_bom yes)

  (on_board yes)

  (in_pos_files yes)

  (dnp no)

  (fields_autoplaced yes)

  (property "Reference" "R_HV_LED1"
 (at 340.36 100.965 0)
 (show_name no)
 (do_not_autoplace no)
 (effects
 (font
 (size 0.762 0.762))
 (justify left)))

  (property "Value" "4.7k_1%_1206 [C17936]"
 (at 340.36 102.235 0)
 (show_name no)
 (do_not_autoplace no)
 (effects
 (font
 (size 0.635 0.635))
 (justify left)))

  (property "Footprint" "Resistor_SMD:R_1206_3216Metric"
 (at 337.82 101.6 0)
 (hide yes)
 (show_name no)
 (do_not_autoplace no)
 (effects
 (font
 (size 1.27 1.27))))

  (property "Datasheet" ""
 (at 337.82 101.6 0)
 (show_name no)
 (do_not_autoplace no)
 (effects
 (font
 (size 1.27 1.27))))

  (property "Description" ""
 (at 337.82 101.6 0)
 (show_name no)
 (do_not_autoplace no)
 (effects
 (font
 (size 1.27 1.27))))

  (property "LCSC" "C17936"
 (at 337.82 101.6 0)
 (hide yes)
 (show_name no)
 (do_not_autoplace no)
 (effects
 (font
 (size 1.27 1.27))))

  (property "JLCPCB Part #" "C17936"
 (at 337.82 101.6 0)
 (hide yes)
 (show_name no)
 (do_not_autoplace no)
 (effects
 (font
 (size 1.27 1.27))))

  (property "MPN" "1206W4F4701T5E"
 (at 337.82 101.6 0)
 (hide yes)
 (show_name no)
 (do_not_autoplace no)
 (effects
 (font
 (size 1.27 1.27))))

  (pin "1")

  (pin "2")

  (instances
 (project "BatteryPack_16S_A4_Breakout"
 (path ""
 (reference "R_HV_LED1")
 (unit 1)))))(symbol

  (lib_id "Device:LED")

  (at 337.82 124.46 270)

  (unit 1)

  (body_style 1)

  (exclude_from_sim no)

  (in_bom yes)

  (on_board yes)

  (in_pos_files yes)

  (dnp no)

  (fields_autoplaced yes)

  (property "Reference" "LED_HV1"
 (at 340.36 122.2375 90)
 (show_name no)
 (do_not_autoplace no)
 (effects
 (font
 (size 0.762 0.762))
 (justify left)))

  (property "Value" "KT-0805R_HV [C2295]"
 (at 340.36 123.5075 90)
 (show_name no)
 (do_not_autoplace no)
 (effects
 (font
 (size 0.635 0.635))
 (justify left)))

  (property "Footprint" "LED_SMD:LED_0805_2012Metric"
 (at 337.82 124.46 0)
 (hide yes)
 (show_name no)
 (do_not_autoplace no)
 (effects
 (font
 (size 1.27 1.27))))

  (property "Datasheet" ""
 (at 337.82 124.46 0)
 (show_name no)
 (do_not_autoplace no)
 (effects
 (font
 (size 1.27 1.27))))

  (property "Description" ""
 (at 337.82 124.46 0)
 (show_name no)
 (do_not_autoplace no)
 (effects
 (font
 (size 1.27 1.27))))

  (property "LCSC" "C2295"
 (at 337.82 124.46 0)
 (hide yes)
 (show_name no)
 (do_not_autoplace no)
 (effects
 (font
 (size 1.27 1.27))))

  (property "JLCPCB Part #" "C2295"
 (at 337.82 124.46 0)
 (hide yes)
 (show_name no)
 (do_not_autoplace no)
 (effects
 (font
 (size 1.27 1.27))))

  (property "MPN" "KT-0805R"
 (at 337.82 124.46 0)
 (hide yes)
 (show_name no)
 (do_not_autoplace no)
 (effects
 (font
 (size 1.27 1.27))))

  (pin "1")

  (pin "2")

  (instances
 (project "BatteryPack_16S_A4_Breakout"
 (path ""
 (reference "LED_HV1")
 (unit 1)))))(symbol

  (lib_id "Device:LED")

  (at 91.44 53.34 0)

  (unit 1)

  (body_style 1)

  (exclude_from_sim no)

  (in_bom yes)

  (on_board yes)

  (in_pos_files yes)

  (dnp no)

  (fields_autoplaced yes)

  (property "Reference" "D_FUSE_BLOWN1"
 (at 89.8525 49.53 0)
 (show_name no)
 (do_not_autoplace no)
 (effects
 (font
 (size 0.762 0.762))))

  (property "Value" "KT-0805Y_AMBER [C2296]"
 (at 89.8525 50.8 0)
 (show_name no)
 (do_not_autoplace no)
 (effects
 (font
 (size 0.635 0.635))))

  (property "Footprint" "LED_SMD:LED_0805_2012Metric"
 (at 91.44 53.34 0)
 (hide yes)
 (show_name no)
 (do_not_autoplace no)
 (effects
 (font
 (size 1.27 1.27))))

  (property "Datasheet" ""
 (at 91.44 53.34 0)
 (show_name no)
 (do_not_autoplace no)
 (effects
 (font
 (size 1.27 1.27))))

  (property "Description" ""
 (at 91.44 53.34 0)
 (show_name no)
 (do_not_autoplace no)
 (effects
 (font
 (size 1.27 1.27))))

  (property "LCSC" "C2296"
 (at 91.44 53.34 0)
 (hide yes)
 (show_name no)
 (do_not_autoplace no)
 (effects
 (font
 (size 1.27 1.27))))

  (property "JLCPCB Part #" "C2296"
 (at 91.44 53.34 0)
 (hide yes)
 (show_name no)
 (do_not_autoplace no)
 (effects
 (font
 (size 1.27 1.27))))

  (property "MPN" "KT-0805Y"
 (at 91.44 53.34 0)
 (hide yes)
 (show_name no)
 (do_not_autoplace no)
 (effects
 (font
 (size 1.27 1.27))))

  (pin "1")

  (pin "2")

  (instances
 (project "BatteryPack_16S_A4_Breakout"
 (path ""
 (reference "D_FUSE_BLOWN1")
 (unit 1)))))(symbol

  (lib_id "Device:R")

  (at 284.48 177.8 0)

  (unit 1)

  (body_style 1)

  (exclude_from_sim no)

  (in_bom yes)

  (on_board yes)

  (in_pos_files yes)

  (dnp no)

  (fields_autoplaced yes)

  (property "Reference" "R_HV_PD1"
 (at 287.02 177.165 0)
 (show_name no)
 (do_not_autoplace no)
 (effects
 (font
 (size 0.762 0.762))
 (justify left)))

  (property "Value" "47k_1%_0805 [C17713]"
 (at 287.02 178.435 0)
 (show_name no)
 (do_not_autoplace no)
 (effects
 (font
 (size 0.635 0.635))
 (justify left)))

  (property "Footprint" "Resistor_SMD:R_0805_2012Metric"
 (at 284.48 177.8 0)
 (hide yes)
 (show_name no)
 (do_not_autoplace no)
 (effects
 (font
 (size 1.27 1.27))))

  (property "Datasheet" ""
 (at 284.48 177.8 0)
 (show_name no)
 (do_not_autoplace no)
 (effects
 (font
 (size 1.27 1.27))))

  (property "Description" ""
 (at 284.48 177.8 0)
 (show_name no)
 (do_not_autoplace no)
 (effects
 (font
 (size 1.27 1.27))))

  (property "LCSC" "C17713"
 (at 284.48 177.8 0)
 (hide yes)
 (show_name no)
 (do_not_autoplace no)
 (effects
 (font
 (size 1.27 1.27))))

  (property "JLCPCB Part #" "C17713"
 (at 284.48 177.8 0)
 (hide yes)
 (show_name no)
 (do_not_autoplace no)
 (effects
 (font
 (size 1.27 1.27))))

  (property "MPN" "0805W8F4702T5E"
 (at 284.48 177.8 0)
 (hide yes)
 (show_name no)
 (do_not_autoplace no)
 (effects
 (font
 (size 1.27 1.27))))

  (pin "1")

  (pin "2")

  (instances
 (project "BatteryPack_16S_A4_Breakout"
 (path ""
 (reference "R_HV_PD1")
 (unit 1))))))
